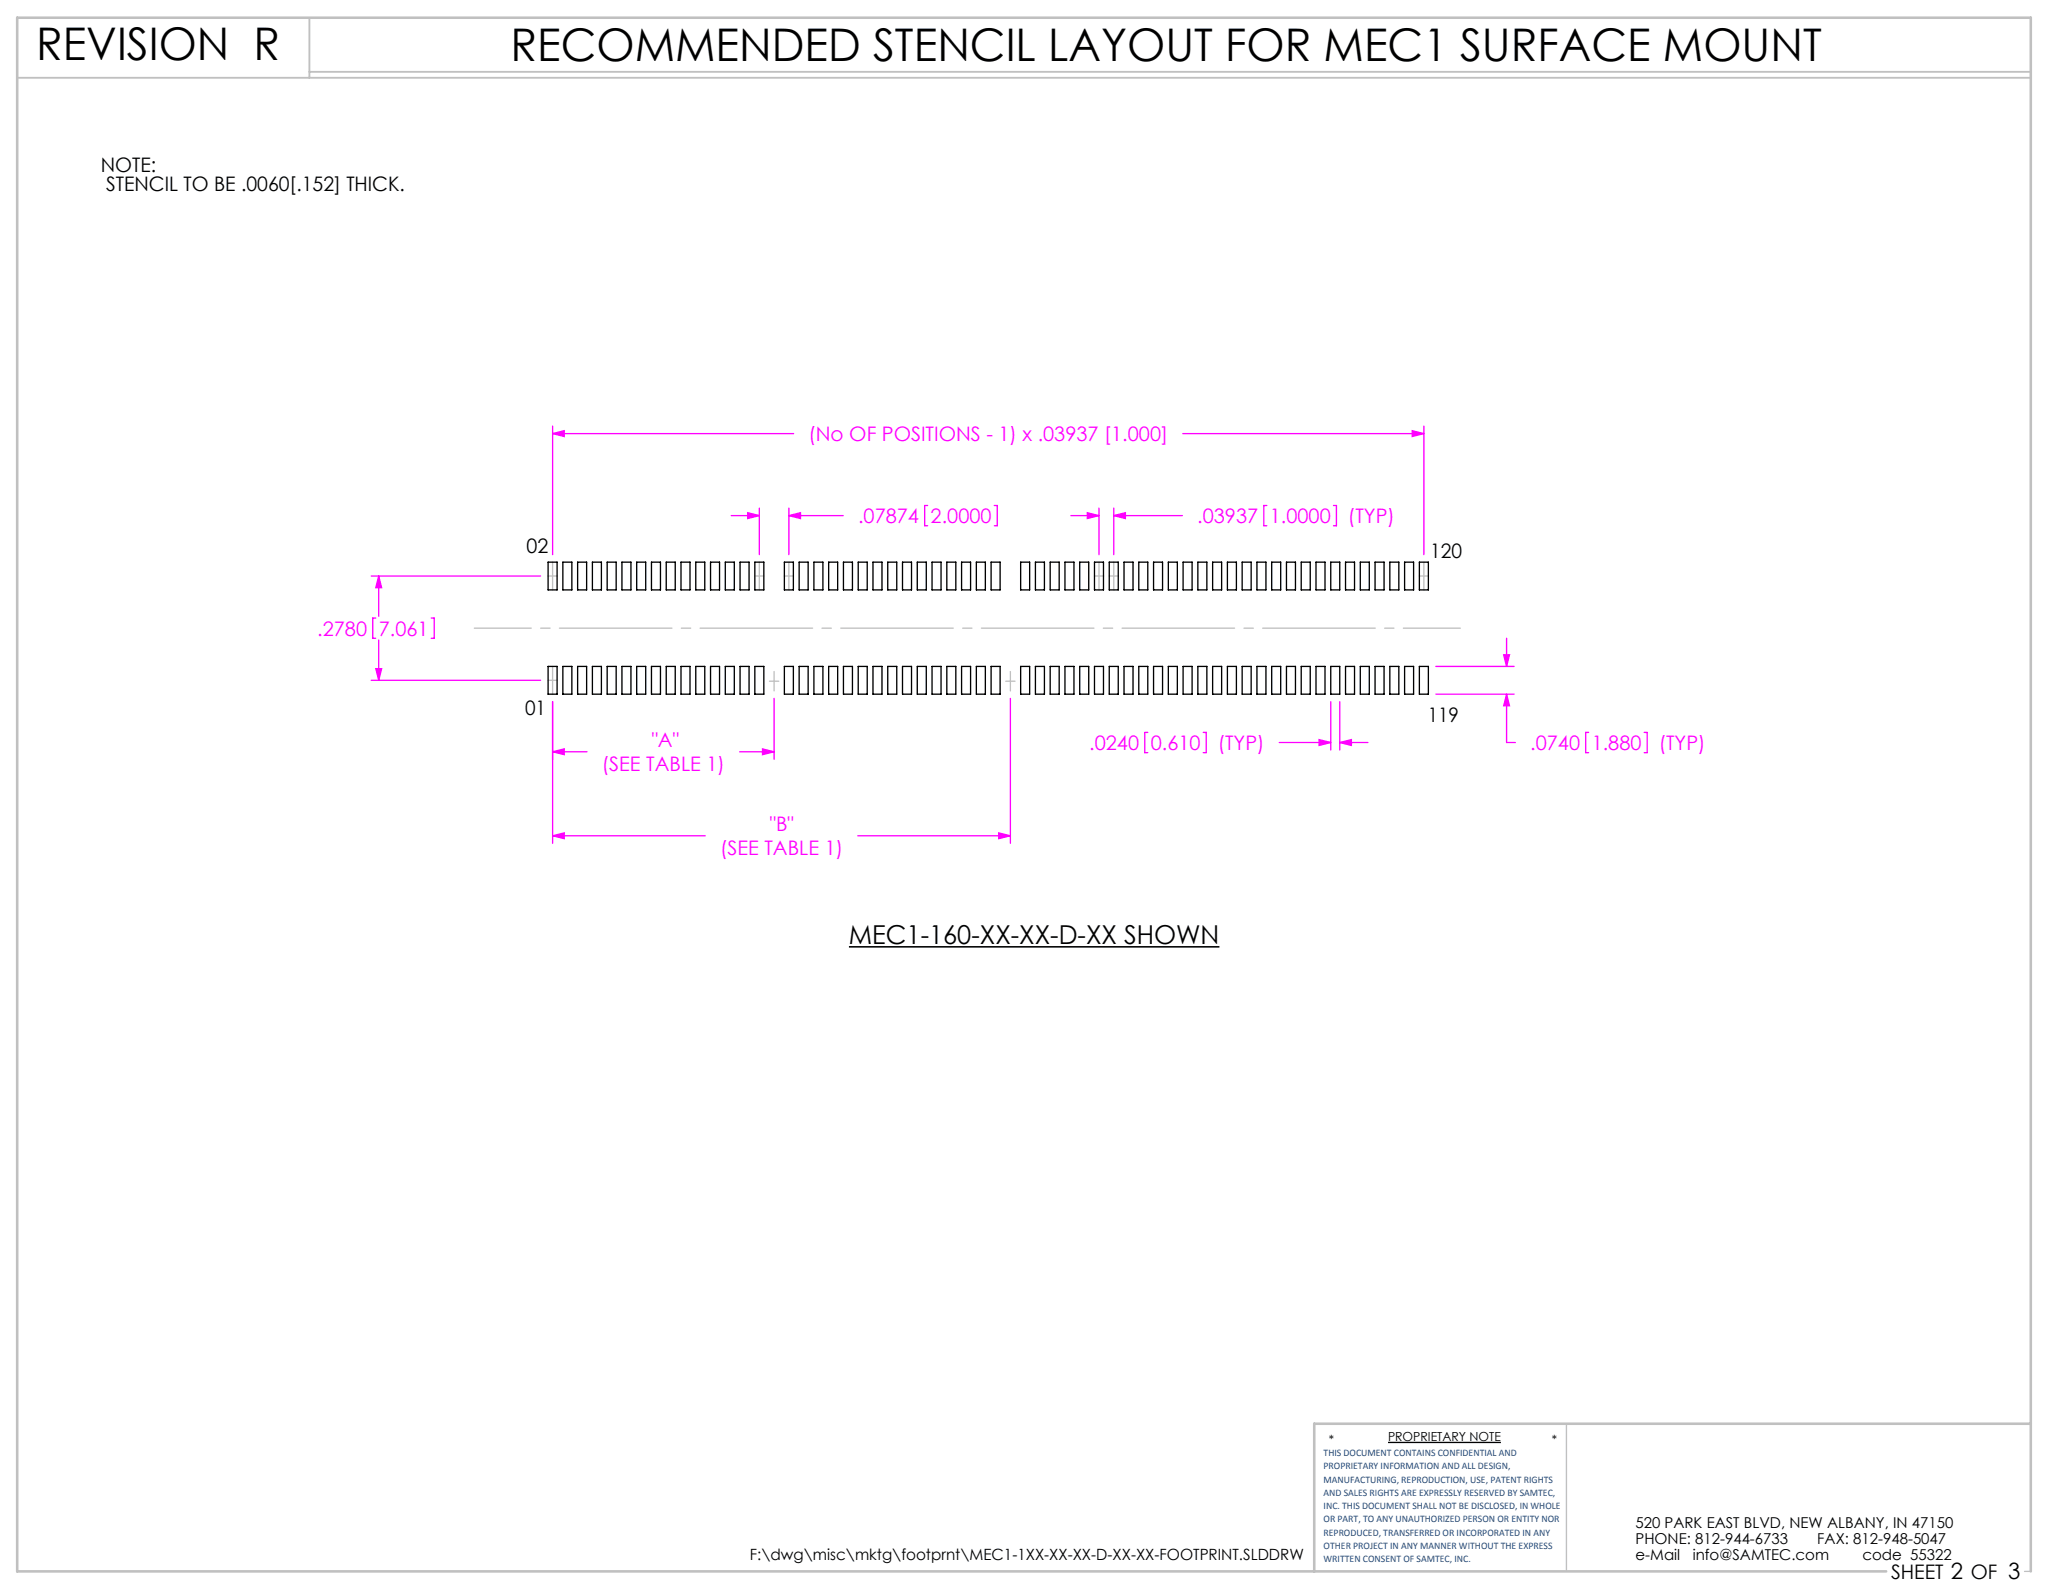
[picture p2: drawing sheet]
<svg xmlns="http://www.w3.org/2000/svg" width="279mm" height="216mm" viewBox="0 0 279 216" stroke-linecap="round" stroke-linejoin="round" font-family="sans-serif">
<path d="M188 195.4h15.3" fill="none" stroke="#000" stroke-width=".18"/>
<path d="M212.2 192.8v20M274.2 212.8h.8" fill="none" stroke="#c0c0c0" stroke-width=".18"/>
<path d="M2.3 10.5h272.7M41.9 2.4v8.1M41.9 9.7h233.1" fill="none" stroke="#c0c0c0" stroke-width=".25"/>
<path d="M275 192.8h-97v20M255.5 212.8h-253.2v-210.4h272.7v210.4" fill="none" stroke="#c0c0c0" stroke-width=".35"/>
<path d="M115 128.2h50.2" fill="none" stroke="#000" stroke-width=".21"/>
<g fill="none" stroke="#f0f" stroke-width=".18">
<path d="M74.8 58.7l1.6-.4v.8zM74.8 57.7v17.4M74.8 58.7h32.7M160.2 58.7h32.6M191.3 58.3l1.5 .4-1.5 .4zM192.8 57.7v17.4M50.3 78h22.9M51.3 78l.4 1.6h-.8zM51.3 78v5.5M99 69.8h3.8M101.3 69.4l1.5 .4-1.5 .4zM102.8 68.8v6.3"/>
<path d="M106.8 69.8l1.6-.4v.8zM106.8 68.8v6.3M106.8 69.8h7.4M125.6 68.5h-.4v2.7h.4M134.7 68.5h.4v2.7h-.4M145 69.8h3.8M147.3 69.4l1.5 .4-1.5 .4zM148.8 68.8v6.3M150.8 69.8l1.6-.4v.8zM150.8 69.8h9.3M150.8 68.8v6.3M171.6 68.5h-.4v2.7h.4"/>
<path d="M180.6 68.5h.4v2.7h-.4M50.3 92.1h22.9M50.9 83.7h-.4v2.8h.4M50.9 90.6h.8l-.4 1.5zM51.3 86.7v5.4M58.4 83.7h.4v2.8h-.4M74.8 95v19.2M104.8 94.6v8.2M136.8 94.6v19.6M155.4 99.2h-.4v2.7h.4M163 99.2h.4v2.7h-.4M180.2 95v6.6"/>
<path d="M181.4 95v6.6M194.5 94h10.6M194.5 90.3h10.6M203.6 88.7h.8l-.4 1.6zM204 94v6.6h1.2M204 86.5v3.8M204 94l.4 1.6h-.8zM215.2 99.2h-.4v2.7h.4M222.7 99.2h.4v2.7h-.4M74.8 101.8l1.6-.4v.8zM74.8 113.2l1.6-.4v.8zM74.8 101.8h4.7"/>
<path d="M74.8 113.2h20.7M100.2 101.8h4.6M103.3 101.4l1.5 .4-1.5 .4zM116.2 113.2h20.6M135.3 112.8l1.5 .4-1.5 .4zM173.2 100.6h7M178.7 100.2l1.5 .4-1.5 .4zM181.4 100.6h3.9M181.4 100.6l1.6-.4v.8z"/>
</g>
<path d="M64.2 85.1h133.6" fill="none" stroke="#c0c0c0" stroke-width=".18" stroke-dasharray="15.2 1.3 1.3 1.3" stroke-dashoffset="7.5"/>
<g fill="none" stroke="#c0c0c0" stroke-width=".18" stroke-dasharray="15.2 1.3 1.3 1.3">
<path d="M74.2 78h1.2M74.8 76.1v3.8M102.2 78h1.2M102.8 76.1v3.8M106.2 78h1.2M106.8 76.1v3.8M148.2 78h1.2M148.8 76.1v3.8M150.2 78h1.2M150.8 76.1v3.8M192.2 78h1.2M192.8 76.1v3.8"/>
<path d="M74.2 92.1h1.2M74.8 90.3v3.7M104.8 91v2.6M104.8 92.3h-.6M104.8 92.3h.7M136.8 91v2.6M136.8 92.3h.7M136.8 92.3h-.6"/>
</g>
<g fill="#f0f">
<path d="M74.8 58.7l1.6-.4v.8zM191.3 58.3l1.5 .4-1.5 .4zM101.3 69.4l1.5 .4-1.5 .4zM106.8 69.8l1.6-.4v.8zM150.8 69.8l1.6-.4v.8zM147.3 69.4l1.5 .4-1.5 .4zM51.3 78l.4 1.6h-.8zM50.9 90.6h.8l-.4 1.5zM74.8 101.8l1.6-.4v.8zM103.3 101.4l1.5 .4-1.5 .4zM74.8 113.2l1.6-.4v.8zM135.3 112.8l1.5 .4-1.5 .4z"/>
<path d="M178.7 100.2l1.5 .4-1.5 .4zM181.4 100.6l1.6-.4v.8zM204 94l.4 1.6h-.8zM203.6 88.7h.8l-.4 1.6z"/>
</g>
<g fill="none" stroke="#000" stroke-width=".18">
<path d="M74.2 76.1h1.2v3.8h-1.2zM76.2 76.1h1.2v3.8h-1.2zM78.2 76.1h1.2v3.8h-1.2zM80.2 76.1h1.2v3.8h-1.2zM82.2 76.1h1.3v3.8h-1.3zM84.2 76.1h1.2v3.8h-1.2zM86.2 76.1h1.2v3.8h-1.2zM88.2 76.1h1.2v3.8h-1.2zM90.2 76.1h1.2v3.8h-1.2zM92.2 76.1h1.2v3.8h-1.2zM94.2 76.1h1.2v3.8h-1.2zM96.2 76.1h1.2v3.8h-1.2z"/>
<path d="M98.2 76.1h1.2v3.8h-1.2zM100.2 76.1h1.2v3.8h-1.2zM102.2 76.1h1.2v3.8h-1.2zM106.2 76.1h1.2v3.8h-1.2zM108.2 76.1h1.2v3.8h-1.2zM110.2 76.1h1.2v3.8h-1.2zM112.2 76.1h1.2v3.8h-1.2zM114.2 76.1h1.2v3.8h-1.2zM116.2 76.1h1.2v3.8h-1.2zM118.2 76.1h1.2v3.8h-1.2zM120.2 76.1h1.2v3.8h-1.2zM122.2 76.1h1.2v3.8h-1.2z"/>
<path d="M124.2 76.1h1.2v3.8h-1.2zM126.2 76.1h1.2v3.8h-1.2zM128.2 76.1h1.2v3.8h-1.2zM130.2 76.1h1.2v3.8h-1.2zM132.2 76.1h1.2v3.8h-1.2zM134.2 76.1h1.2v3.8h-1.2zM138.2 76.1h1.2v3.8h-1.2zM140.2 76.1h1.2v3.8h-1.2zM142.2 76.1h1.2v3.8h-1.2zM144.2 76.1h1.2v3.8h-1.2zM146.2 76.1h1.2v3.8h-1.2zM148.2 76.1h1.2v3.8h-1.2z"/>
<path d="M150.2 76.1h1.2v3.8h-1.2zM152.2 76.1h1.2v3.8h-1.2zM154.2 76.1h1.2v3.8h-1.2zM156.2 76.1h1.2v3.8h-1.2zM158.2 76.1h1.2v3.8h-1.2zM160.2 76.1h1.2v3.8h-1.2zM162.2 76.1h1.2v3.8h-1.2zM164.2 76.1h1.2v3.8h-1.2zM166.2 76.1h1.2v3.8h-1.2zM168.2 76.1h1.2v3.8h-1.2zM170.2 76.1h1.2v3.8h-1.2zM172.2 76.1h1.2v3.8h-1.2z"/>
<path d="M174.2 76.1h1.2v3.8h-1.2zM176.2 76.1h1.2v3.8h-1.2zM178.2 76.1h1.2v3.8h-1.2zM180.2 76.1h1.2v3.8h-1.2zM182.2 76.1h1.2v3.8h-1.2zM184.2 76.1h1.2v3.8h-1.2zM186.2 76.1h1.2v3.8h-1.2zM188.2 76.1h1.2v3.8h-1.2zM190.2 76.1h1.2v3.8h-1.2zM192.2 76.1h1.2v3.8h-1.2zM74.2 90.3h1.2v3.7h-1.2zM76.2 90.3h1.2v3.7h-1.2z"/>
<path d="M78.2 90.3h1.2v3.7h-1.2zM80.2 90.3h1.2v3.7h-1.2zM82.2 90.3h1.3v3.7h-1.3zM84.2 90.3h1.2v3.7h-1.2zM86.2 90.3h1.2v3.7h-1.2zM88.2 90.3h1.2v3.7h-1.2zM90.2 90.3h1.2v3.7h-1.2zM92.2 90.3h1.2v3.7h-1.2zM94.2 90.3h1.2v3.7h-1.2zM96.2 90.3h1.2v3.7h-1.2zM98.2 90.3h1.2v3.7h-1.2zM100.2 90.3h1.2v3.7h-1.2z"/>
<path d="M102.2 90.3h1.2v3.7h-1.2zM106.2 90.3h1.2v3.7h-1.2zM108.2 90.3h1.2v3.7h-1.2zM110.2 90.3h1.2v3.7h-1.2zM112.2 90.3h1.2v3.7h-1.2zM114.2 90.3h1.2v3.7h-1.2zM116.2 90.3h1.2v3.7h-1.2zM118.2 90.3h1.2v3.7h-1.2zM120.2 90.3h1.2v3.7h-1.2zM122.2 90.3h1.2v3.7h-1.2zM124.2 90.3h1.2v3.7h-1.2zM126.2 90.3h1.2v3.7h-1.2z"/>
<path d="M128.2 90.3h1.2v3.7h-1.2zM130.2 90.3h1.2v3.7h-1.2zM132.2 90.3h1.2v3.7h-1.2zM134.2 90.3h1.2v3.7h-1.2zM138.2 90.3h1.2v3.7h-1.2zM140.2 90.3h1.2v3.7h-1.2zM142.2 90.3h1.2v3.7h-1.2zM144.2 90.3h1.2v3.7h-1.2zM146.2 90.3h1.2v3.7h-1.2zM148.2 90.3h1.2v3.7h-1.2zM150.2 90.3h1.2v3.7h-1.2zM152.2 90.3h1.2v3.7h-1.2z"/>
<path d="M154.2 90.3h1.2v3.7h-1.2zM156.2 90.3h1.2v3.7h-1.2zM158.2 90.3h1.2v3.7h-1.2zM160.2 90.3h1.2v3.7h-1.2zM162.2 90.3h1.2v3.7h-1.2zM164.2 90.3h1.2v3.7h-1.2zM166.2 90.3h1.2v3.7h-1.2zM168.2 90.3h1.2v3.7h-1.2zM170.2 90.3h1.2v3.7h-1.2zM172.2 90.3h1.2v3.7h-1.2zM174.2 90.3h1.2v3.7h-1.2zM176.2 90.3h1.2v3.7h-1.2z"/>
<path d="M178.2 90.3h1.2v3.7h-1.2zM180.2 90.3h1.2v3.7h-1.2zM182.2 90.3h1.2v3.7h-1.2zM184.2 90.3h1.2v3.7h-1.2zM186.2 90.3h1.2v3.7h-1.2zM188.2 90.3h1.2v3.7h-1.2zM190.2 90.3h1.2v3.7h-1.2zM192.2 90.3h1.2v3.7h-1.2z"/>
</g>
<g font-size="6.1">
<text x="4.9" y="8.2">REVISION R</text>
<text x="69.1" y="8.3">RECOMMENDED STENCIL LAYOUT FOR MEC1 SURFACE MOUNT</text>
</g>
<text font-size="3.5" x="115" y="127.9">MEC1-160-XX-XX-D-XX SHOWN</text>
<g font-size="2.7">
<text x="13.6" y="23.3">NOTE:</text>
<text x="14.4" y="25.9">STENCIL TO BE .0060[.152] THICK.</text>
<text x="71.3" y="74.9">02</text>
<text x="193.7" y="75.5">120</text>
<text x="71.1" y="96.9">01</text>
<text x="193.4" y="97.8">119</text>
<text x="256.1" y="213.9">SHEET 2 OF 3</text>
</g>
<g font-size="2.7" fill="#f0f">
<text x="109.5" y="59.8">(No OF POSITIONS - 1) x .03937 [1.000]</text>
<text x="116.2" y="70.9">.07874</text>
<text x="126" y="70.9">2.0000</text>
<text x="162.1" y="70.9">.03937</text>
<text x="172" y="70.9">1.0000</text>
<text x="182.6" y="70.9">(TYP)</text>
<text x="43" y="86.1">.2780</text>
<text x="51.3" y="86.1">7.061</text>
<text x="88.3" y="101.2">&quot;A&quot;</text>
<text x="147.5" y="101.6">.0240</text>
<text x="155.8" y="101.6">0.610</text>
<text x="164.9" y="101.6">(TYP)</text>
<text x="207.2" y="101.6">.0740</text>
<text x="215.6" y="101.6">1.880</text>
<text x="224.6" y="101.6">(TYP)</text>
<text x="81.5" y="104.5">(SEE TABLE 1)</text>
<text x="104.3" y="112.6">&quot;B&quot;</text>
<text x="97.5" y="115.8">(SEE TABLE 1)</text>
</g>
<text font-size="2.1" x="101.6" y="211.3">F:\dwg\misc\mktg\footprnt\MEC1-1XX-XX-XX-D-XX-XX-FOOTPRINT.SLDDRW</text>
<g font-size="2">
<text x="221.5" y="207">520 PARK EAST BLVD, NEW ALBANY, IN 47150</text>
<text x="221.5" y="209.2">PHONE: 812-944-6733</text>
<text x="246.1" y="209.2">FAX: 812-948-5047</text>
<text x="221.5" y="211.3">e-Mail</text>
<text x="229.3" y="211.3">info@SAMTEC.com</text>
<text x="252.2" y="211.3">code 55322</text>
</g>
<g font-size="1.7">
<text x="180" y="195.6">*</text>
<text x="188" y="195.2">PROPRIETARY NOTE</text>
<text x="210.2" y="195.6">*</text>
</g>
<g font-size="1.4" fill="#1f497d">
<text x="179.3" y="197.2">THIS DOCUMENT CONTAINS CONFIDENTIAL AND</text>
<text x="179.3" y="199">PROPRIETARY INFORMATION AND ALL DESIGN,</text>
<text x="179.3" y="200.8">MANUFACTURING, REPRODUCTION, USE, PATENT RIGHTS</text>
<text x="179.3" y="202.6">AND SALES RIGHTS ARE EXPRESSLY RESERVED BY SAMTEC,</text>
<text x="179.3" y="204.4">INC. THIS DOCUMENT SHALL NOT BE DISCLOSED, IN WHOLE</text>
<text x="179.3" y="206.2">OR PART, TO ANY UNAUTHORIZED PERSON OR ENTITY NOR</text>
<text x="179.3" y="208">REPRODUCED, TRANSFERRED OR INCORPORATED IN ANY</text>
<text x="179.3" y="209.8">OTHER PROJECT IN ANY MANNER WITHOUT THE EXPRESS</text>
<text x="179.3" y="211.6">WRITTEN CONSENT OF SAMTEC, INC.</text>
</g>
</svg>
